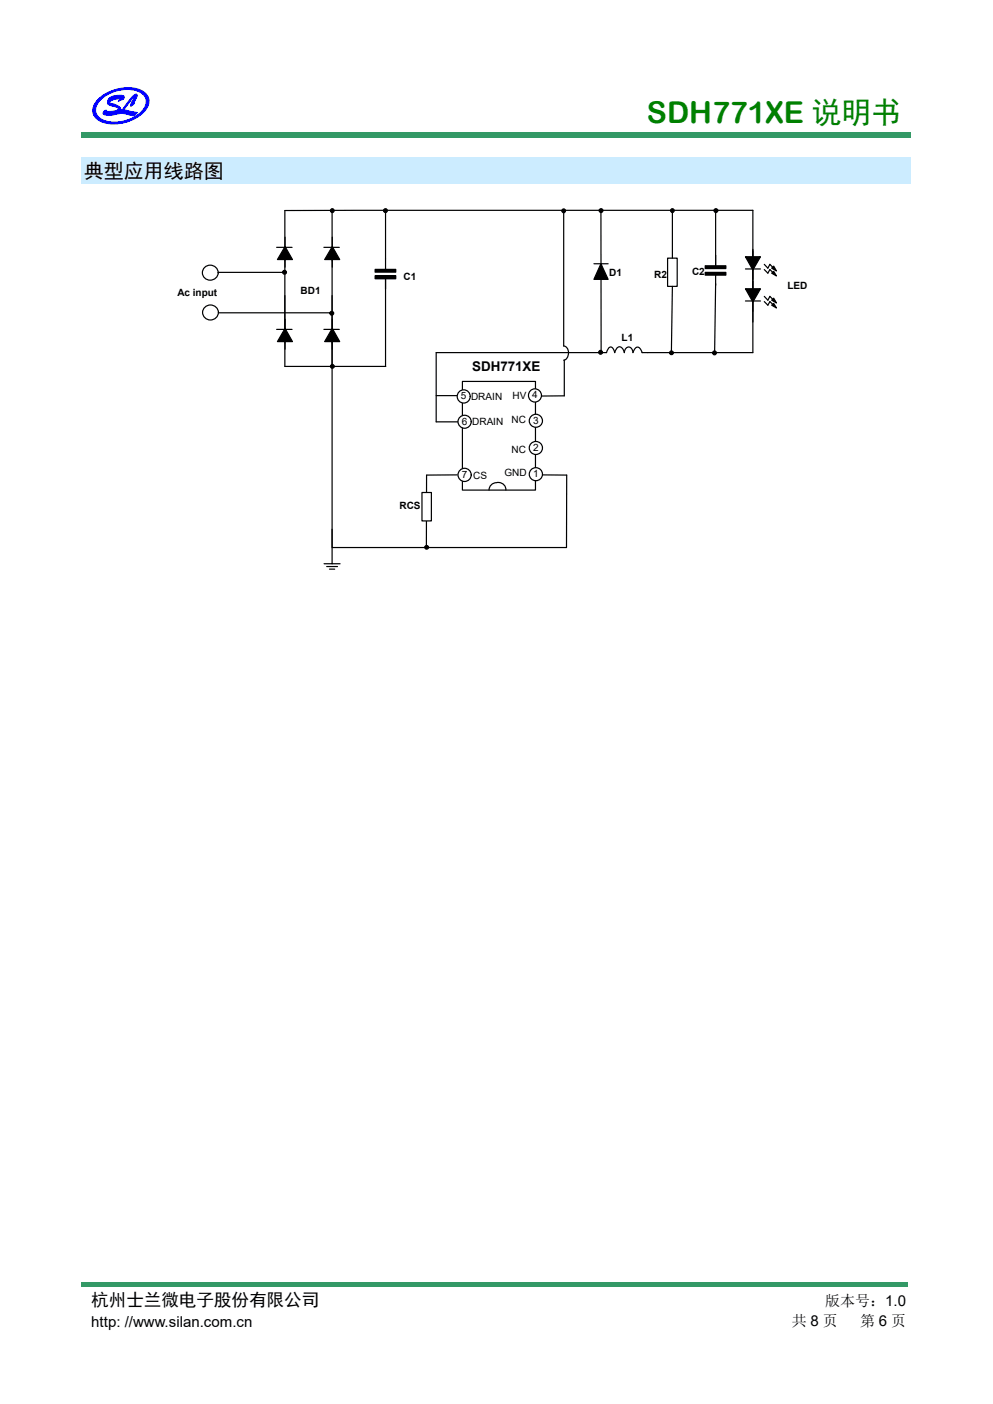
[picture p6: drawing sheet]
<svg xmlns="http://www.w3.org/2000/svg" width="210mm" height="297mm" viewBox="0 0 210 297" stroke-linecap="round" stroke-linejoin="round" font-family="sans-serif">
<path d="M21.1 20.7a8.8 8.8 0 0 1 9.1-1.4 2.53 2.53 0 0 1 .5 4.1 8.7 8.7 0 0 1-9.7 2.1 2.55 2.55 0 0 1-.5-4.2zM21.5 20.9a7.9 7.9 0 0 1 8.2-1.3 2.3 2.3 0 0 1 .5 3.7 8 8 0 0 1-8.8 1.9 2.28 2.28 0 0 1-.4-3.8z" fill-rule="evenodd" fill="#00f"/>
<path d="M21.1 20.7a8.8 8.8 0 0 1 9.1-1.4 2.53 2.53 0 0 1 .5 4.1 8.7 8.7 0 0 1-9.7 2.1 2.55 2.55 0 0 1-.5-4.2zM21.5 20.9a7.9 7.9 0 0 1 8.2-1.3 2.3 2.3 0 0 1 .5 3.7 8 8 0 0 1-8.8 1.9 2.28 2.28 0 0 1-.4-3.8z" fill="none" stroke="#00f" stroke-width=".21"/>
<path d="M23.2 20.7l.9-.4a3.7 3.7 0 0 1 2.1 0 .73 .73 0 0 1-.8 1l-.4 .2 .6-.5h-1.4a1.03 1.03 0 0 0-1 .7l.2 .2a3 3 0 0 1 2.1 1.1v.3l.4-.1 2.1-2.8a.65 .65 0 0 1 1-.3l-.7 1.7h.1l-.7 .7a.55 .55 0 0 1 .1-.8l.6-1.2-.7 .7-1.5 2 2.8 .6-.4 .5a3.3 3.3 0 0 1-2.1-.2 4.7 4.7 0 0 0-2.7 .2 2.56 2.56 0 0 1-2-.3 .58 .58 0 0 1 .8-.6l-.3 .1 .7 .1a3.3 3.3 0 0 0 2-.4 .53 .53 0 0 0-.6-.6l-.8-.2a.92 .92 0 0 1-.9-.7 .92 .92 0 0 1 .5-1z" fill-rule="evenodd" fill="#00f"/>
<path d="M23.2 20.7l.9-.4a3.7 3.7 0 0 1 2.1 0 .73 .73 0 0 1-.8 1l-.4 .2 .6-.5h-1.4a1.03 1.03 0 0 0-1 .7l.2 .2a3 3 0 0 1 2.1 1.1v.3l.4-.1 2.1-2.8a.65 .65 0 0 1 1-.3l-.7 1.7h.1l-.7 .7a.55 .55 0 0 1 .1-.8l.6-1.2-.7 .7-1.5 2 2.8 .6-.4 .5a3.3 3.3 0 0 1-2.1-.2 4.7 4.7 0 0 0-2.7 .2 2.56 2.56 0 0 1-2-.3 .58 .58 0 0 1 .8-.6l-.3 .1 .7 .1a3.3 3.3 0 0 0 2-.4 .53 .53 0 0 0-.6-.6l-.8-.2a.92 .92 0 0 1-.9-.7 .92 .92 0 0 1 .5-1z" fill="none" stroke="#00f" stroke-width=".21"/>
<path d="M17.2 29h54.5" fill="none" stroke="#396" stroke-width=".25"/>
<g fill="#396">
<path d="M17.2 27.9h54.5v.8h-54.5z"/>
<path d="M71.4 27.9h1.3v.8h-1.3z"/>
<path d="M71.4 28.9h1.3v.3h-1.3z"/>
</g>
<path d="M72.7 29h119.8" fill="none" stroke="#396" stroke-width=".25"/>
<g fill="#396">
<path d="M72.7 27.9h119.8v.8h-119.8z"/>
<path d="M17.2 271.7h174.9v.5h-174.9z"/>
</g>
<path d="M17.2 271.4h174.9" fill="none" stroke="#396" stroke-width=".25"/>
<path d="M17.2 33.4h175.5v5.5h-175.5z" fill="#ccecff"/>
<g fill="none" stroke="#000" stroke-width=".25">
<path d="M60.2 44.5h99v30.1M81.5 58.7v18.8M125.6 55.8h3M127.1 55.8l1.5 3.3h-3zM149.1 57.6h4.4v.6h-4.4zM149.1 56.2h4.4v.6h-4.4zM151.3 44.8v11.8M151.3 58v2.4M157.6 54.3h3.2l-1.6 2.8zM157.6 56.9h3.2M161.6 55.9l.8 .8 .4-.8 .8 .8M161.6 57l.8 .8 .4-.8 .8 .8"/>
<path d="M163.2 57.8l.4-.4 .6 1zM163.6 56.3l.6 1-1-.6zM127.1 74.6h1.2a1.24 1.24 0 0 1 .9-1.2l.5 .4 .3 .8a1.12 1.12 0 0 1 1.4-1.1l.4 .5 .2 .6a.94 .94 0 0 1 .9-1.2 .94 .94 0 0 1 1 1.2 1.18 1.18 0 0 1 1.1-1.2l.6 .6 .2 .6M135.8 74.6h1.2M151.3 60l-.2 14.5M157.6 61.1h3.2l-1.6 2.8zM157.6 63.7h3.2M161.6 62.7l.8 .8 .4-.8 .8 .8M161.6 63.8l.8 .8 .4-.8 .8 .8M163.2 64.6l.4-.4 .6 1zM163.6 63.1l.6 1-1-.6z"/>
<circle cx="81.5" cy="44.6" r=".41"/>
</g>
<g fill="#000">
<path d="M127.1 55.8l1.5 3.3h-3zM157.6 54.3h3.2l-1.6 2.8zM163.2 56.7l.4-.4 .6 1zM163.2 57.8l.4-.4 .6 1zM157.6 61.1h3.2l-1.6 2.8zM163.6 63.1l.6 1-1-.6zM163.2 64.6l.4-.4 .6 1z"/>
<circle cx="81.5" cy="44.6" r=".41"/>
</g>
<path d="M149.1 57.6h4.4v.6h-4.4zM149.1 56.2h4.4v.6h-4.4z" fill="#000"/>
<circle cx="44.5" cy="57.7" r="1.64" fill="#fff"/>
<g fill="none" stroke="#000" stroke-width=".25">
<path d="M46.1 57.6h14.1M58.5 52.3h3.3M60.2 44.5v33M60.3 52.2l1.5 2.7h-3.1zM60.3 50.2v6.3M68.5 52.3h3.3M70.2 44.5v33M70.3 52.2l1.5 2.7h-3.1zM70.3 50.2v6.3M79.3 58.3h4.4v.7h-4.4zM79.3 57h4.4v.6h-4.4zM81.5 54.8v2.6"/>
<path d="M81.5 58.8v2.3M46.2 66.2h24M58.5 69.7h3.3M60.3 69.5l1.5 2.8h-3.1zM60.3 67.5v6.4M68.5 69.7h3.3M70.3 69.5l1.5 2.8h-3.1zM70.3 67.5v6.4"/>
<circle cx="44.5" cy="57.7" r="1.64"/>
<circle cx="70.3" cy="77.5" r=".39"/>
</g>
<path d="M79.3 58.3h4.4v.7h-4.4zM79.3 57h4.4v.6h-4.4z" fill="#000"/>
<g fill="#000">
<path d="M60.3 52.2l1.5 2.7h-3.1zM70.3 52.2l1.5 2.7h-3.1zM60.3 69.5l1.5 2.8h-3.1zM70.3 69.5l1.5 2.8h-3.1z"/>
<circle cx="70.3" cy="77.5" r=".39"/>
</g>
<circle cx="44.6" cy="66.1" r="1.63" fill="#fff"/>
<g fill="none" stroke="#000" stroke-width=".25">
<path d="M81.5 44.5v10.3M127.1 44.5v30.1M60.2 77.5h21.4M70.2 72.3v43.5h49.6M137 74.6h22.2M68.5 119.3h3.4M69.1 119.8h2.3M70.2 112v7.3M69.7 120.4h1.1"/>
<circle cx="60.2" cy="57.6" r=".4"/>
<circle cx="70.3" cy="44.6" r=".39"/>
<circle cx="44.6" cy="66.1" r="1.63"/>
<circle cx="70.2" cy="66.3" r=".4"/>
</g>
<g fill="#000">
<circle cx="60.2" cy="57.6" r=".4"/>
<circle cx="70.3" cy="44.6" r=".39"/>
<circle cx="70.2" cy="66.3" r=".4"/>
</g>
<path d="M141.2 54.6h2v6h-2z" fill="#fff"/>
<g fill="none" stroke="#000" stroke-width=".25">
<path d="M141.2 54.6h2v6h-2zM142.2 44.7v9.9M142.2 60.6l-.2 13.9M92.2 83.7h4.5M92.2 89.2h4.7M96.7 100.5h-6.4M114.5 100.5h5.3v15.3"/>
<circle cx="119.2" cy="44.6" r=".39"/>
<circle cx="127.1" cy="44.6" r=".4"/>
<circle cx="142.2" cy="44.6" r=".39"/>
<circle cx="151.4" cy="44.6" r=".4"/>
<circle cx="127" cy="74.5" r=".4"/>
<circle cx="142" cy="74.6" r=".39"/>
<circle cx="151.1" cy="74.6" r=".4"/>
<circle cx="90.2" cy="115.8" r=".39"/>
</g>
<g fill="#000">
<circle cx="119.2" cy="44.6" r=".39"/>
<circle cx="127.1" cy="44.6" r=".4"/>
<circle cx="142.2" cy="44.6" r=".39"/>
<circle cx="151.4" cy="44.6" r=".4"/>
<circle cx="127" cy="74.5" r=".4"/>
<circle cx="142" cy="74.6" r=".39"/>
<circle cx="151.1" cy="74.6" r=".4"/>
<circle cx="90.2" cy="115.8" r=".39"/>
</g>
<path d="M97.8 80.7h15.4v23h-15.4z" fill="#fff"/>
<path d="M97.8 80.7h15.4v23h-15.4zM103.4 103.7a1.86 1.86 0 0 1 2.6-1.5 1.46 1.46 0 0 1 1 1.5" fill="none" stroke="#000" stroke-width=".25"/>
<circle cx="113.3" cy="100.3" r="1.39" fill="#fff"/>
<circle cx="113.3" cy="100.3" r="1.39" fill="none" stroke="#000" stroke-width=".25"/>
<circle cx="113.3" cy="94.8" r="1.39" fill="#fff"/>
<circle cx="113.3" cy="94.8" r="1.39" fill="none" stroke="#000" stroke-width=".25"/>
<circle cx="113.3" cy="89" r="1.39" fill="#fff"/>
<circle cx="113.3" cy="89" r="1.39" fill="none" stroke="#000" stroke-width=".25"/>
<circle cx="113.1" cy="83.6" r="1.39" fill="#fff"/>
<circle cx="113.1" cy="83.6" r="1.39" fill="none" stroke="#000" stroke-width=".25"/>
<circle cx="98.3" cy="100.5" r="1.39" fill="#fff"/>
<circle cx="98.3" cy="100.5" r="1.39" fill="none" stroke="#000" stroke-width=".25"/>
<circle cx="98.3" cy="89.2" r="1.38" fill="#fff"/>
<circle cx="98.3" cy="89.2" r="1.38" fill="none" stroke="#000" stroke-width=".25"/>
<circle cx="98.1" cy="83.9" r="1.39" fill="#fff"/>
<g fill="none" stroke="#000" stroke-width=".25">
<path d="M90.2 100.5v15.3"/>
<circle cx="98.1" cy="83.9" r="1.39"/>
</g>
<path d="M89.2 104.2h2v6h-2z" fill="#fff"/>
<path d="M119.2 44.5v28.7a1.62 1.62 0 0 1 1 1.5 1.62 1.62 0 0 1-1 1.5M119.3 76.2v7.5l-4.7 .1M126.6 74.6h-34.4v14.6M89.2 104.2h2v6h-2z" fill="none" stroke="#000" stroke-width=".25"/>
<text font-size="6.3" fill="#008000" x="136.8" y="26">SDH771XE 说明书</text>
<text font-size="4.2" x="17.7" y="37.6">典型应用线路图</text>
<text font-size="3.7" x="19.3" y="276.2">杭州士兰微电子股份有限公司</text>
<g font-size="3.2">
<text x="19.3" y="280.7">http: //www.silan.com.cn</text>
<text x="167.4" y="280.4">共 8 页</text>
<text x="174.5" y="276.3">版本号：1.0</text>
<text x="181.9" y="280.4">第 6 页</text>
</g>
<text font-size="2.8" x="99.9" y="78.5">SDH771XE</text>
<g font-size="2.1">
<text x="85.3" y="59.2">C1</text>
<text x="128.8" y="58.4">D1</text>
<text x="138.3" y="58.8">R2</text>
<text x="146.3" y="58.2">C2</text>
<text x="37.5" y="62.7">Ac input</text>
<text x="63.6" y="62.2">BD1</text>
<text x="166.5" y="61.2">LED</text>
<text x="131.4" y="72.2">L1</text>
<text x="97.5" y="84.5">5 DRAIN</text>
<text x="97.7" y="89.8">6 DRAIN</text>
<text x="108.2" y="89.5">NC 3</text>
<text x="108.4" y="84.4">HV 4</text>
<text x="108.2" y="95.8">NC 2</text>
<text x="97.7" y="101.1">7 CS</text>
<text x="106.7" y="100.8">GND 1</text>
<text x="84.5" y="107.6">RCS</text>
</g>
</svg>
